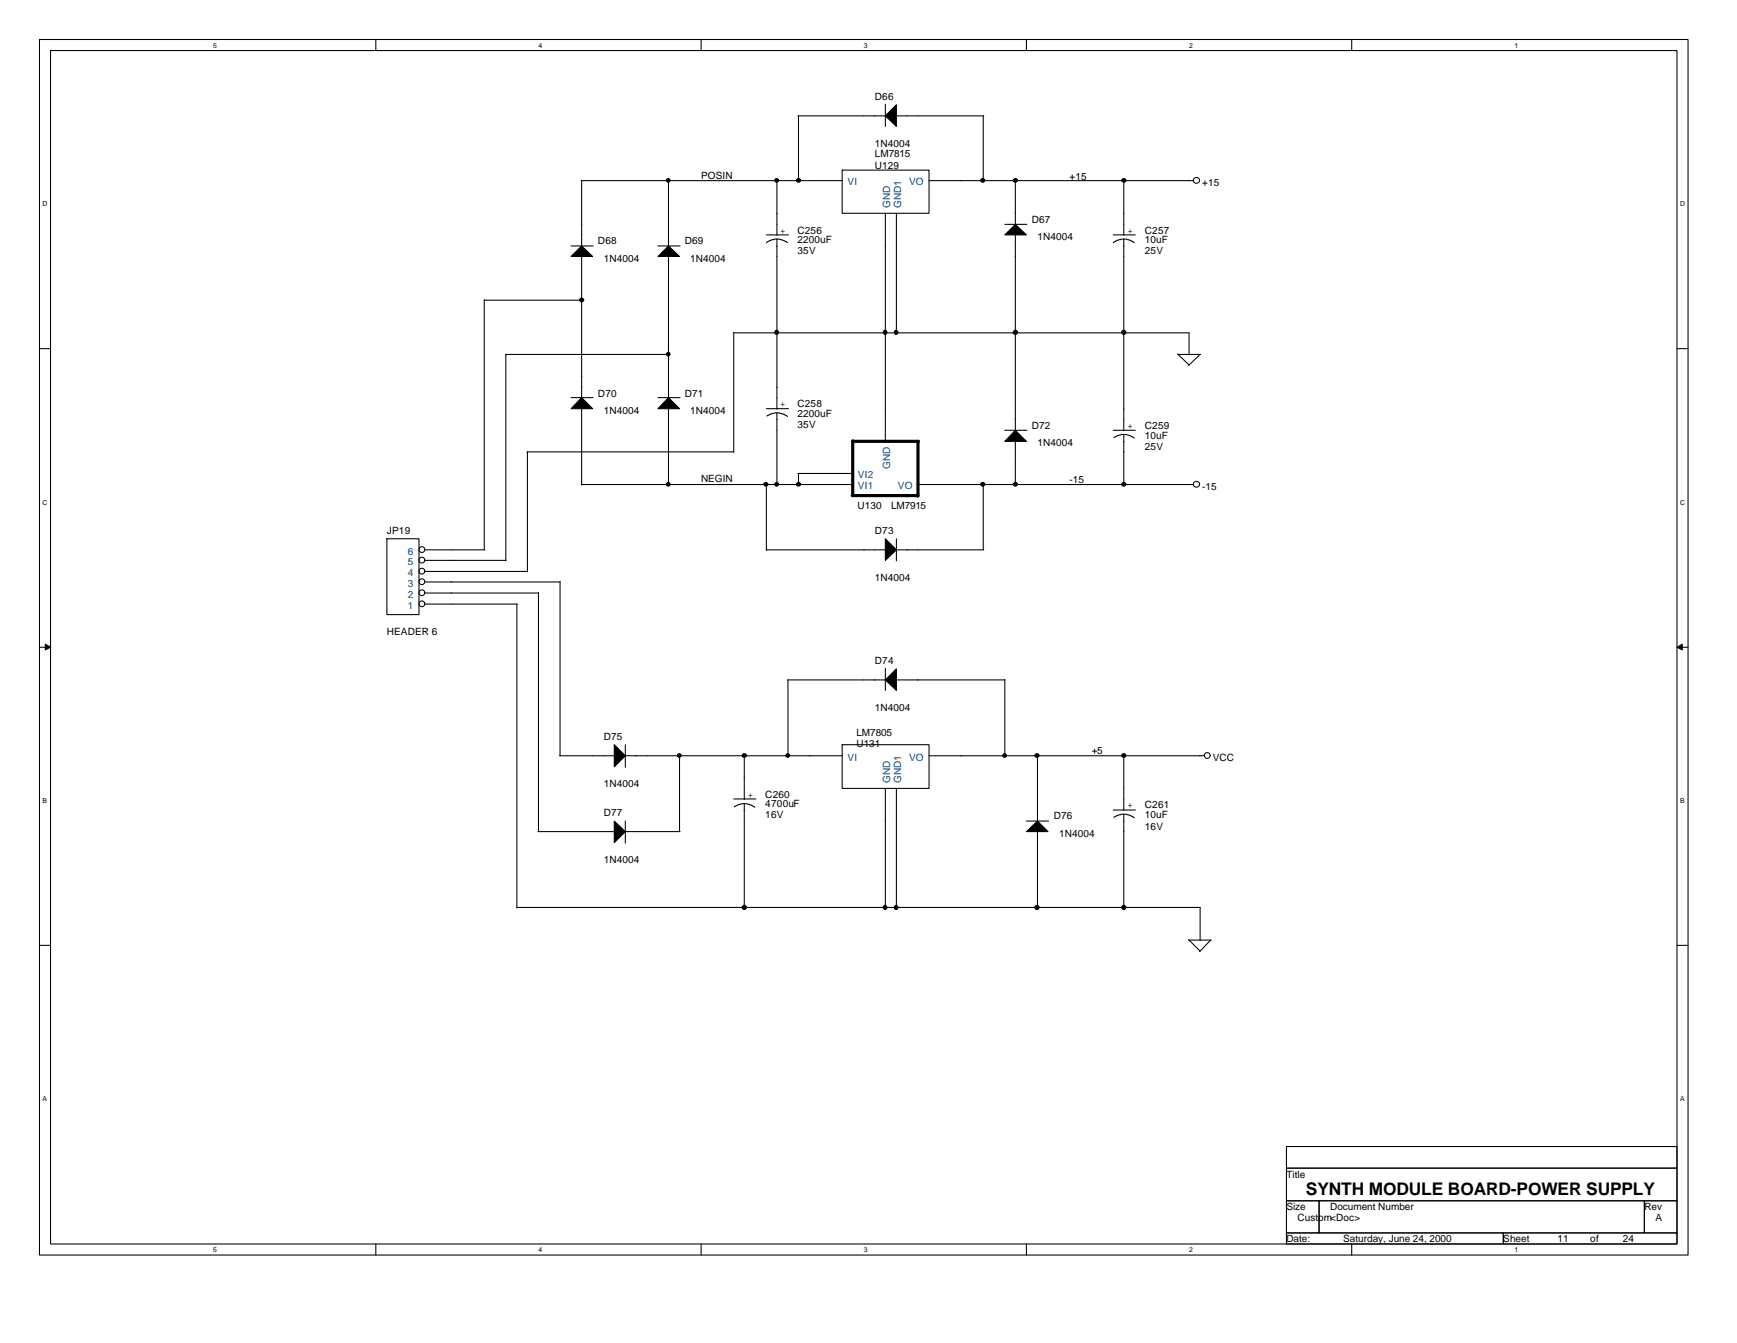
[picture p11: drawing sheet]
<svg xmlns="http://www.w3.org/2000/svg" width="279mm" height="216mm" viewBox="0 0 279 216" stroke-linecap="round" stroke-linejoin="round" font-family="sans-serif">
<g fill="none" stroke="#000" stroke-width=".17">
<path d="M6.3 6.3h265.2v195.5h-265.2zM8.1 8.1h261.6v191.9h-261.6zM60.5 6.3v1.8M112.8 6.3v1.8M128.4 18.6h14M128.4 18.6v10.5M142.4 16.8v3.5M144.1 18.6h14.1M158.2 18.6v10.5M165.1 6.3v1.8M217.4 6.3v1.8M91.9 39.5h3.5"/>
<path d="M93.5 29h42M93.6 29v10.5M105.8 39.5h3.6M107.5 29v10.5M123.3 37.8h3.5M125 38.4l1 .2 .7 .4M125 38.4l-1 .2-.7 .4M125 29v8.8M125 38.4v27.4M135.5 27.3h13.9v7h-13.9zM142.4 34.3v36.7M144.2 34.3v19.3"/>
<path d="M149.4 29h42.5M161.6 36.1h3.6M163.3 29v7.1M163.3 37.7v31.5M179.1 37.8h3.5M180.8 38.4l1 .2 .7 .4M180.8 38.4l-1.1 .2-.6 .4M180.8 29v8.8M180.8 38.4v30.9M193 29a.48 .48 0 0 0-.5-.5 .48 .48 0 0 0-.5 .5 .48 .48 0 0 0 .4 .5l.5-.3 .1-.2M6.3 56h1.8M77.9 48.3h15.7"/>
<path d="M77.9 48.2v40.2M81.3 57h26.2M81.4 57v33.2M93.6 41.1v22.8M107.5 41.1v22.8M117.9 53.5h73.4v3.6M118 53.5v19.2M189.4 56.9l1.9 1.8M189.5 57h3.6M193 57l-1.8 1.8M269.7 56h1.8M84.8 72.6h33.2"/>
<path d="M84.8 72.6v19.3M91.9 63.9h3.5M93.6 77.9h43.6M93.6 65.6v12.4M105.8 63.9h3.6M107.5 65.6v12.4M123.3 65.7h3.5M123.3 77.9v10.6M125 66.4l1 .1 .7 .5M125 66.4l-.8 .1-.8 .4M125 66.4v11.6M128.4 76.1h8.8"/>
<path d="M128.4 76.1v1.9M147.7 77.9h44.2M158.2 77.8v10.6M161.6 69.2h3.6M163.3 70.9v7.1M179.1 69.2h3.5M180.8 69.8l1 .2 .7 .4M180.8 69.8l-.8 .1-.8 .5M180.8 69.8v8.1M193 77.8a.48 .48 0 0 0-.5-.4 .48 .48 0 0 0-.5 .4 .48 .48 0 0 0 .4 .5h.3l.3-.4M62.2 86.6h5.2v12.2h-5.2zM68.3 97a.47 .47 0 0 0-.7-.4 .47 .47 0 0 0 0 .8 .47 .47 0 0 0 .7-.3"/>
<path d="M68.3 95.2a.47 .47 0 0 0-.7-.3 .47 .47 0 0 0 0 .8 .47 .47 0 0 0 .7-.4M68.3 93.5a.47 .47 0 0 0-.7-.4 .47 .47 0 0 0 0 .8 .47 .47 0 0 0 .7-.4M68.3 91.8a.47 .47 0 0 0-.7-.4 .47 .47 0 0 0 0 .8 .47 .47 0 0 0 .7-.4M68.3 90a.47 .47 0 0 0-.7-.4 .47 .47 0 0 0 0 .8 .47 .47 0 0 0 .7-.4M68.3 88.3a.47 .47 0 0 0-.7-.4 .47 .47 0 0 0 0 .8 .47 .47 0 0 0 .7-.4M68.4 88.4h9.6M68.4 97.1h14.8M68.4 95.3h18.2M68.4 93.6h21.7M68.4 91.9h16.4M68.4 90.1h13M83.1 97.1v48.9"/>
<path d="M86.6 95.2v38.5M90.1 93.5v28M123.3 88.4h19.2M144.2 86.6v3.6M144.2 88.4h14M6.3 104.1h1.8M100.6 119.7v3.7M126.7 109.3h15.7M126.7 109.3v12.3M135.5 119.7h13.9v7h-13.9zM142.4 107.4v3.6M144.1 109.3h17.5"/>
<path d="M161.6 109.2v12.3M269.7 104.1h1.8M86.5 133.7h12.4M90 121.5h8.9M100.6 121.5h34.9M100.6 132v3.6M100.6 133.7h8.8M109.3 121.4v12.3M118 128.4h3.6M119.7 129.2l1 .2 .7 .4M119.7 129.2l-.7 .1-.9 .4M119.7 121.5v7"/>
<path d="M119.7 129.2v16.8M142.4 126.7v19.2M144.2 126.7v19.3M149.4 121.5h44.3M165.1 132h3.6M166.9 121.5v10.5M166.9 133.6v12.3M179.1 130.2h3.5M180.8 130.9l1 .2 .7 .4M180.8 130.9l-.8 .1-.8 .4M180.8 121.4v8.9M180.8 130.9v15"/>
<path d="M194.6 121.4a.47 .47 0 0 0-.7-.4 .47 .47 0 0 0 0 .8 .47 .47 0 0 0 .7-.3M6.3 152h1.8M83.1 145.9h109.9v5.3M191.2 151l1.8 1.9M191.3 151.1h3.5M194.7 151.1l-1.7 1.9M269.7 152h1.8M60.5 200v1.8M112.8 200v1.8M165.1 200v1.8M206.9 184.3h62.8v3.5h-62.8zM206.9 187.8h62.8v5.2h-62.8z"/>
<path d="M206.9 193h5.3v5.2h-5.3zM206.9 198.2h34.9v1.8h-34.9zM212.2 193h52.3v5.2h-52.3zM217.4 200v1.8M241.8 198.2h27.9v1.8h-27.9zM264.5 193h5.2v5.2h-5.2z"/>
</g>
<g fill="#000" stroke="#000" stroke-width=".16">
<path d="M7.3 103.5l.8 .6-.8 .4z" fill-rule="evenodd"/>
<path d="M269.7 104.1l.9-.6v1z" fill-rule="evenodd"/>
</g>
<g fill="#000" stroke="#000" stroke-width=".17">
<path d="M142.4 18.6l1.8-1.8v3.5z" fill-rule="evenodd"/>
<path d="M163.3 36.1l1.8 1.7h-3.5z" fill-rule="evenodd"/>
<path d="M93.6 39.5l1.7 1.7h-3.4z" fill-rule="evenodd"/>
<path d="M107.5 39.5l1.8 1.7h-3.5z" fill-rule="evenodd"/>
<path d="M93.6 63.9l1.7 1.8h-3.4z" fill-rule="evenodd"/>
<path d="M107.5 63.9l1.8 1.8h-3.5z" fill-rule="evenodd"/>
<path d="M163.3 69.2l1.8 1.8h-3.5z" fill-rule="evenodd"/>
<path d="M142.4 86.6l1.8 1.8-1.8 1.7z" fill-rule="evenodd"/>
<path d="M98.8 119.7l1.8 1.8-1.8 1.8z" fill-rule="evenodd"/>
<path d="M142.4 109.3l1.8-1.8v3.5z" fill-rule="evenodd"/>
<path d="M98.8 132l1.8 1.7-1.8 1.8z" fill-rule="evenodd"/>
<path d="M165.1 133.7l1.8-1.7 1.7 1.7z" fill-rule="evenodd"/>
</g>
<path d="M137.1 79.7h10.6M137.2 70.9v8.8M137.2 71h10.5M147.7 71v8.8" fill="none" stroke="#000" stroke-width=".51"/>
<g fill="#000" stroke="#000" stroke-width=".17">
<circle cx="107.5" cy="29" r=".3"/>
<circle cx="124.9" cy="29" r=".3"/>
<circle cx="128.5" cy="29" r=".32"/>
<circle cx="158.1" cy="29" r=".32"/>
<circle cx="163.3" cy="29" r=".32"/>
<circle cx="180.8" cy="29" r=".32"/>
<circle cx="93.6" cy="48.2" r=".32"/>
<circle cx="107.5" cy="56.9" r=".3"/>
<circle cx="124.9" cy="53.4" r=".32"/>
<circle cx="142.3" cy="53.4" r=".32"/>
<circle cx="144.1" cy="53.4" r=".32"/>
<circle cx="163.3" cy="53.4" r=".34"/>
<circle cx="180.8" cy="53.4" r=".34"/>
<circle cx="107.5" cy="77.9" r=".3"/>
<circle cx="123.2" cy="77.9" r=".32"/>
<circle cx="124.9" cy="77.9" r=".3"/>
<circle cx="128.5" cy="77.9" r=".32"/>
<circle cx="158.1" cy="77.9" r=".32"/>
<circle cx="163.3" cy="77.9" r=".32"/>
<circle cx="180.8" cy="77.9" r=".32"/>
<circle cx="109.3" cy="121.5" r=".3"/>
<circle cx="119.7" cy="121.5" r=".32"/>
<circle cx="126.7" cy="121.5" r=".3"/>
<circle cx="161.6" cy="121.5" r=".3"/>
<circle cx="166.8" cy="121.5" r=".32"/>
<circle cx="180.8" cy="121.5" r=".32"/>
<circle cx="119.7" cy="145.9" r=".34"/>
<circle cx="142.3" cy="145.9" r=".32"/>
<circle cx="144.1" cy="145.9" r=".32"/>
<circle cx="166.8" cy="145.9" r=".34"/>
<circle cx="180.8" cy="145.9" r=".34"/>
</g>
<text font-size="2.8" x="210.1" y="192.1">SYNTH MODULE BOARD-POWER SUPPLY</text>
<g font-size="1.6">
<text x="140.7" y="16.1">D66</text>
<text x="140.7" y="23.6">1N4004</text>
<text x="112.8" y="28.7">POSIN</text>
<text x="140.7" y="25.3">LM7815</text>
<text x="140.7" y="27.1">U129</text>
<text x="172" y="28.9">+15</text>
<text x="193.4" y="29.9">+15</text>
<text x="165.9" y="35.8">D67</text>
<text x="96.2" y="39.3">D68</text>
<text x="110.2" y="39.3">D69</text>
<text x="125.5" y="37.6">+</text>
<text x="128.3" y="37.6">C256</text>
<text x="128.3" y="39.1">2200uF</text>
<text x="128.3" y="40.9">35V</text>
<text x="166.9" y="38.6">1N4004</text>
<text x="181.4" y="37.6">+</text>
<text x="184.1" y="37.6">C257</text>
<text x="184.1" y="39.1">10uF</text>
<text x="184.1" y="40.9">25V</text>
<text x="97.1" y="42.1">1N4004</text>
<text x="111" y="42.1">1N4004</text>
<text x="96.2" y="63.8">D70</text>
<text x="110.2" y="63.8">D71</text>
<text x="125.5" y="65.4">+</text>
<text x="128.3" y="65.4">C258</text>
<text x="97.1" y="66.5">1N4004</text>
<text x="111" y="66.5">1N4004</text>
<text x="128.3" y="67.1">2200uF</text>
<text x="128.3" y="68.7">35V</text>
<text x="165.9" y="68.9">D72</text>
<text x="166.9" y="71.7">1N4004</text>
<text x="181.4" y="68.9">+</text>
<text x="184.1" y="68.9">C259</text>
<text x="184.1" y="70.5">10uF</text>
<text x="112.8" y="77.5">NEGIN</text>
<text x="172" y="77.6">-15</text>
<text x="184.1" y="72.3">25V</text>
<text x="137.9" y="81.9">U130</text>
<text x="143.3" y="81.9">LM7915</text>
<text x="193.4" y="78.7">-15</text>
<text x="62.2" y="85.9">JP19</text>
<text x="140.7" y="85.9">D73</text>
<text x="140.7" y="93.4">1N4004</text>
<text x="62.2" y="102.1">HEADER 6</text>
<text x="140.7" y="106.8">D74</text>
<text x="97.1" y="119">D75</text>
<text x="137.8" y="118.3">LM7805</text>
<text x="140.7" y="114.3">1N4004</text>
<text x="137.8" y="120.1">U131</text>
<text x="175.6" y="121.2">+5</text>
<text x="195.1" y="122.3">VCC</text>
<text x="97.1" y="126.5">1N4004</text>
<text x="97.1" y="131.2">D77</text>
<text x="120.3" y="128.3">+</text>
<text x="123.1" y="128.3">C260</text>
<text x="123.1" y="129.8">4700uF</text>
<text x="123.1" y="131.6">16V</text>
<text x="169.5" y="131.7">D76</text>
<text x="181.4" y="130">+</text>
<text x="184.1" y="130">C261</text>
<text x="184.1" y="131.6">10uF</text>
<text x="170.3" y="134.5">1N4004</text>
<text x="184.1" y="133.3">16V</text>
<text x="97.1" y="138.7">1N4004</text>
<text x="206.9" y="189.3">Title</text>
<text x="206.9" y="194.6">Size</text>
<text x="208.7" y="196.3">Custom&lt;Doc&gt;</text>
<text x="214" y="194.6">Document Number</text>
<text x="264.5" y="194.6">Rev</text>
<text x="266.3" y="196.3">A</text>
<text x="206.9" y="199.7">Date:</text>
<text x="216.1" y="199.7">Saturday, June 24, 2000</text>
<text x="241.8" y="199.7">Sheet</text>
<text x="250.5" y="199.7">11</text>
<text x="255.8" y="199.7">of</text>
<text x="261" y="199.7">24</text>
</g>
<g font-size="1.6" fill="#004080">
<text x="136.3" y="29.8">VI</text>
<text x="146.2" y="29.8">VO</text>
<text x="143.2" y="33.4" transform="rotate(-90 143.2 33.4)">GND</text>
<text x="144.9" y="33.4" transform="rotate(-90 144.9 33.4)">GND1</text>
<text x="138" y="76.9">VI2</text>
<text x="143.2" y="75.4" transform="rotate(-90 143.2 75.4)">GND</text>
<text x="138" y="78.7">VI1</text>
<text x="144.4" y="78.7">VO</text>
<text x="65.6" y="89.2">6</text>
<text x="65.6" y="94.3">3</text>
<text x="65.6" y="92.6">4</text>
<text x="65.6" y="90.8">5</text>
<text x="65.6" y="97.9">1</text>
<text x="65.6" y="96.1">2</text>
<text x="136.3" y="122.3">VI</text>
<text x="143.2" y="125.9" transform="rotate(-90 143.2 125.9)">GND</text>
<text x="144.9" y="125.9" transform="rotate(-90 144.9 125.9)">GND1</text>
<text x="146.2" y="122.3">VO</text>
</g>
<g font-size="1.1">
<text x="34.3" y="7.7">5</text>
<text x="86.6" y="7.7">4</text>
<text x="138.9" y="7.7">3</text>
<text x="191.3" y="7.7">2</text>
<text x="243.6" y="7.7">1</text>
<text x="6.9" y="33.2">D</text>
<text x="270.3" y="33.2">D</text>
<text x="6.9" y="81.1">C</text>
<text x="270.3" y="81.1">C</text>
<text x="6.9" y="129.1">B</text>
<text x="270.3" y="129.1">B</text>
<text x="6.9" y="177">A</text>
<text x="270.3" y="177">A</text>
<text x="34.3" y="201.3">5</text>
<text x="86.6" y="201.3">4</text>
<text x="138.9" y="201.3">3</text>
<text x="191.3" y="201.3">2</text>
<text x="243.6" y="201.3">1</text>
</g>
</svg>
